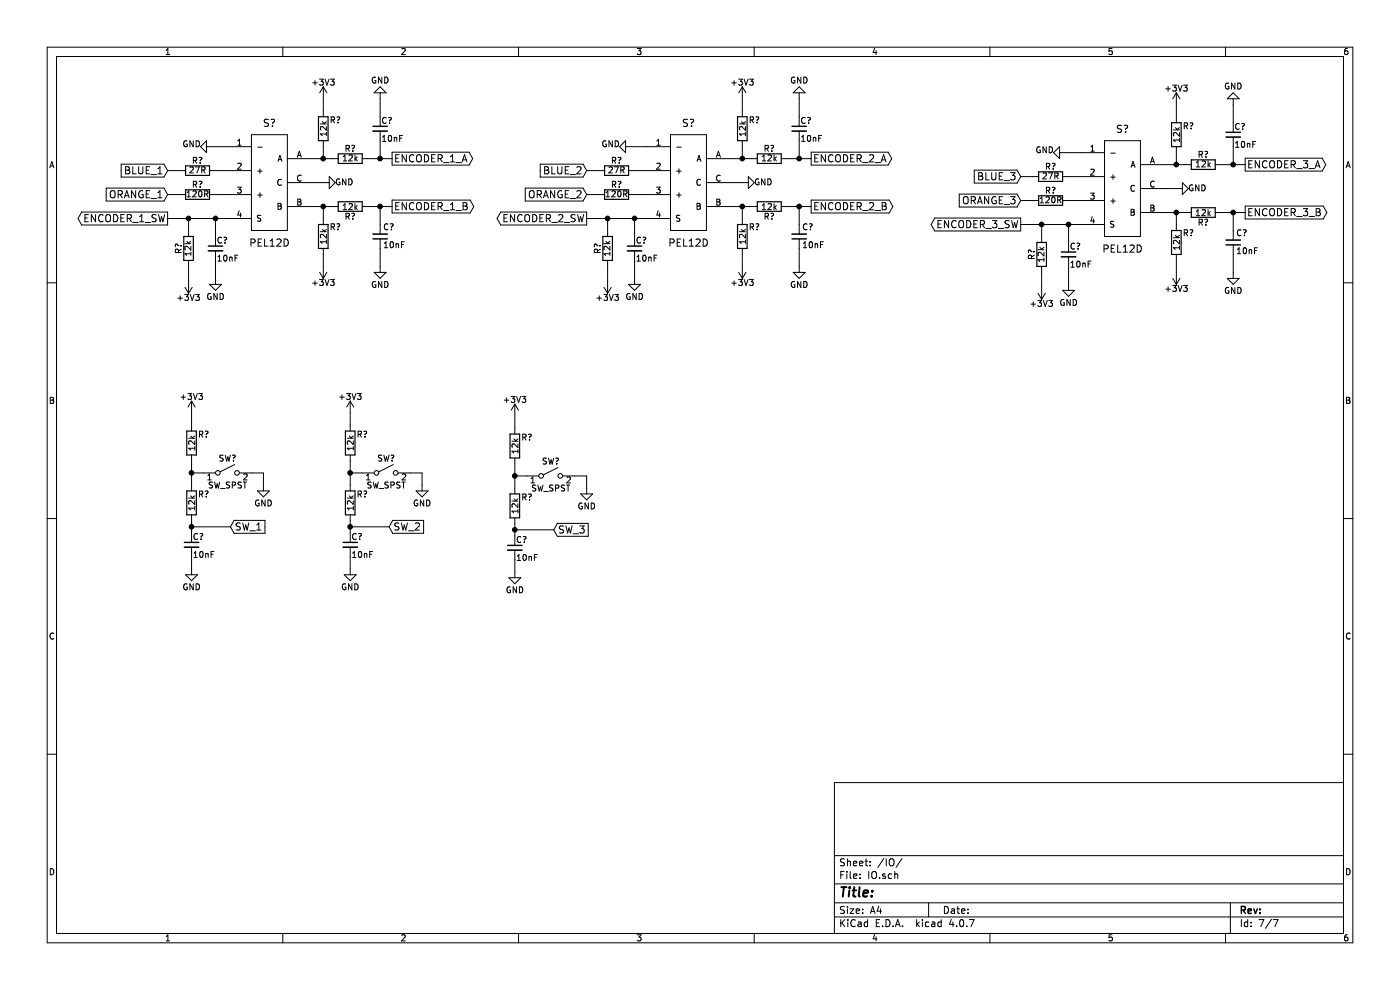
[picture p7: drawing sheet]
EESchema Schematic File Version 2
LIBS:power
LIBS:device
LIBS:switches
LIBS:relays
LIBS:motors
LIBS:transistors
LIBS:conn
LIBS:linear
LIBS:regul
LIBS:74xx
LIBS:cmos4000
LIBS:adc-dac
LIBS:memory
LIBS:xilinx
LIBS:microcontrollers
LIBS:dsp
LIBS:microchip
LIBS:analog_switches
LIBS:motorola
LIBS:texas
LIBS:intel
LIBS:audio
LIBS:interface
LIBS:digital-audio
LIBS:philips
LIBS:display
LIBS:cypress
LIBS:siliconi
LIBS:opto
LIBS:atmel
LIBS:contrib
LIBS:valves
LIBS:BOOST
LIBS:BUCK
LIBS:CODEC
LIBS:CONNECTOR
LIBS:EMI_GASKET
LIBS:LDO
LIBS:LED
LIBS:POWER_SW
LIBS:SDRAM
LIBS:STM32
LIBS:TVS_ARRAY
LIBS:LOGIC
LIBS:BATTERY
LIBS:DISCRETE
LIBS:ELECTROMECH
LIBS:WIFI
LIBS:Audio board-cache
EELAYER 25 0
EELAYER END
$Descr A4 11693 8268
encoding utf-8
Sheet 7 7
Title ""
Date ""
Rev ""
Comp ""
Comment1 ""
Comment2 ""
Comment3 ""
Comment4 ""
$EndDescr
$Comp
L PEL12D S?
U 1 1
P 2250 1525
F 0 "S?" H 2250 2025 60  0000 C CNN
F 1 "PEL12D" H 2250 1025 60  0000 C CNN
F 2 "" H 2100 1525 60  0001 C CNN
F 3 "" H 2100 1525 60  0001 C CNN
	1    2250 1525
	1    0    0    -1  
$EndComp
$Comp
L R R?
U 1 1
P 1650 1625
F 0 "R?" V 1730 1625 50  0000 C CNN
F 1 "120R" V 1650 1625 50  0000 C CNN
F 2 "" V 1580 1625 50  0001 C CNN
F 3 "" H 1650 1625 50  0001 C CNN
	1    1650 1625
	0    -1   -1   0   
$EndComp
$Comp
L R R?
U 1 1
P 1650 1425
F 0 "R?" V 1730 1425 50  0000 C CNN
F 1 "27R" V 1650 1425 50  0000 C CNN
F 2 "" V 1580 1425 50  0001 C CNN
F 3 "" H 1650 1425 50  0001 C CNN
	1    1650 1425
	0    -1   -1   0   
$EndComp
Text GLabel 1400 1425 0    60   Input ~ 0
BLUE_1
Text GLabel 1400 1625 0    60   Input ~ 0
ORANGE_1
Wire Wire Line
	1400 1625 1500 1625
Wire Wire Line
	1400 1425 1500 1425
Wire Wire Line
	1800 1425 1900 1425
Wire Wire Line
	1800 1625 1900 1625
$Comp
L GND #PWR?
U 1 1
P 1775 1225
F 0 "#PWR?" H 1775 975 50  0001 C CNN
F 1 "GND" V 1750 1050 50  0000 C CNN
F 2 "" H 1775 1225 50  0001 C CNN
F 3 "" H 1775 1225 50  0001 C CNN
	1    1775 1225
	0    1    1    0   
$EndComp
Wire Wire Line
	1775 1225 1900 1225
$Comp
L R R?
U 1 1
P 1575 2075
F 0 "R?" V 1655 2075 50  0000 C CNN
F 1 "12k" V 1575 2075 50  0000 C CNN
F 2 "" V 1505 2075 50  0001 C CNN
F 3 "" H 1575 2075 50  0001 C CNN
	1    1575 2075
	-1   0    0    1   
$EndComp
$Comp
L C_Small C?
U 1 1
P 1800 2075
F 0 "C?" H 1810 2145 50  0000 L CNN
F 1 "10nF" H 1810 1995 50  0000 L CNN
F 2 "" H 1800 2075 50  0001 C CNN
F 3 "" H 1800 2075 50  0001 C CNN
	1    1800 2075
	1    0    0    -1  
$EndComp
Wire Wire Line
	1800 1975 1800 1825
Wire Wire Line
	1400 1825 1900 1825
$Comp
L GND #PWR?
U 1 1
P 1800 2325
F 0 "#PWR?" H 1800 2075 50  0001 C CNN
F 1 "GND" H 1800 2175 50  0000 C CNN
F 2 "" H 1800 2325 50  0001 C CNN
F 3 "" H 1800 2325 50  0001 C CNN
	1    1800 2325
	1    0    0    -1  
$EndComp
Text GLabel 1400 1825 0    60   Output ~ 0
ENCODER_1_SW
Connection ~ 1800 1825
Wire Wire Line
	1800 2325 1800 2175
$Comp
L +3V3 #PWR?
U 1 1
P 1575 2350
F 0 "#PWR?" H 1575 2200 50  0001 C CNN
F 1 "+3V3" H 1575 2490 50  0000 C CNN
F 2 "" H 1575 2350 50  0001 C CNN
F 3 "" H 1575 2350 50  0001 C CNN
	1    1575 2350
	-1   0    0    1   
$EndComp
Wire Wire Line
	1575 1925 1575 1825
Connection ~ 1575 1825
Wire Wire Line
	1575 2350 1575 2225
$Comp
L R R?
U 1 1
P 2700 1075
F 0 "R?" H 2800 1150 50  0000 C CNN
F 1 "12k" V 2700 1075 50  0000 C CNN
F 2 "" V 2630 1075 50  0001 C CNN
F 3 "" H 2700 1075 50  0001 C CNN
	1    2700 1075
	1    0    0    -1  
$EndComp
$Comp
L R R?
U 1 1
P 2925 1325
F 0 "R?" V 3005 1325 50  0000 C CNN
F 1 "12k" V 2925 1325 50  0000 C CNN
F 2 "" V 2855 1325 50  0001 C CNN
F 3 "" H 2925 1325 50  0001 C CNN
	1    2925 1325
	0    -1   -1   0   
$EndComp
$Comp
L C_Small C?
U 1 1
P 3175 1075
F 0 "C?" H 3185 1145 50  0000 L CNN
F 1 "10nF" H 3185 995 50  0000 L CNN
F 2 "" H 3175 1075 50  0001 C CNN
F 3 "" H 3175 1075 50  0001 C CNN
	1    3175 1075
	1    0    0    -1  
$EndComp
$Comp
L GND #PWR?
U 1 1
P 3175 825
F 0 "#PWR?" H 3175 575 50  0001 C CNN
F 1 "GND" H 3175 675 50  0000 C CNN
F 2 "" H 3175 825 50  0001 C CNN
F 3 "" H 3175 825 50  0001 C CNN
	1    3175 825 
	-1   0    0    1   
$EndComp
$Comp
L +3V3 #PWR?
U 1 1
P 2700 825
F 0 "#PWR?" H 2700 675 50  0001 C CNN
F 1 "+3V3" H 2700 965 50  0000 C CNN
F 2 "" H 2700 825 50  0001 C CNN
F 3 "" H 2700 825 50  0001 C CNN
	1    2700 825 
	1    0    0    -1  
$EndComp
Wire Wire Line
	3175 825  3175 975 
Wire Wire Line
	2700 825  2700 925 
Wire Wire Line
	2600 1325 2775 1325
Wire Wire Line
	2700 1225 2700 1325
Connection ~ 2700 1325
Wire Wire Line
	3075 1325 3275 1325
Wire Wire Line
	3175 1175 3175 1325
Text GLabel 3275 1325 2    60   Output ~ 0
ENCODER_1_A
Connection ~ 3175 1325
$Comp
L R R?
U 1 1
P 2700 1975
F 0 "R?" H 2800 1900 50  0000 C CNN
F 1 "12k" V 2700 1975 50  0000 C CNN
F 2 "" V 2630 1975 50  0001 C CNN
F 3 "" H 2700 1975 50  0001 C CNN
	1    2700 1975
	1    0    0    1   
$EndComp
$Comp
L R R?
U 1 1
P 2925 1725
F 0 "R?" V 3005 1725 50  0000 C CNN
F 1 "12k" V 2925 1725 50  0000 C CNN
F 2 "" V 2855 1725 50  0001 C CNN
F 3 "" H 2925 1725 50  0001 C CNN
	1    2925 1725
	0    -1   1    0   
$EndComp
$Comp
L C_Small C?
U 1 1
P 3175 1975
F 0 "C?" H 3200 1900 50  0000 L CNN
F 1 "10nF" H 3200 2050 50  0000 L CNN
F 2 "" H 3175 1975 50  0001 C CNN
F 3 "" H 3175 1975 50  0001 C CNN
	1    3175 1975
	1    0    0    1   
$EndComp
$Comp
L GND #PWR?
U 1 1
P 3175 2225
F 0 "#PWR?" H 3175 1975 50  0001 C CNN
F 1 "GND" H 3175 2075 50  0000 C CNN
F 2 "" H 3175 2225 50  0001 C CNN
F 3 "" H 3175 2225 50  0001 C CNN
	1    3175 2225
	-1   0    0    -1  
$EndComp
$Comp
L +3V3 #PWR?
U 1 1
P 2700 2225
F 0 "#PWR?" H 2700 2075 50  0001 C CNN
F 1 "+3V3" H 2700 2365 50  0000 C CNN
F 2 "" H 2700 2225 50  0001 C CNN
F 3 "" H 2700 2225 50  0001 C CNN
	1    2700 2225
	1    0    0    1   
$EndComp
Wire Wire Line
	3175 2225 3175 2075
Wire Wire Line
	2700 2225 2700 2125
Wire Wire Line
	2600 1725 2775 1725
Wire Wire Line
	2700 1825 2700 1725
Connection ~ 2700 1725
Wire Wire Line
	3075 1725 3275 1725
Wire Wire Line
	3175 1875 3175 1725
Text GLabel 3275 1725 2    60   Output ~ 0
ENCODER_1_B
Connection ~ 3175 1725
$Comp
L GND #PWR?
U 1 1
P 2700 1525
F 0 "#PWR?" H 2700 1275 50  0001 C CNN
F 1 "GND" V 2700 1350 50  0000 C CNN
F 2 "" H 2700 1525 50  0001 C CNN
F 3 "" H 2700 1525 50  0001 C CNN
	1    2700 1525
	0    -1   -1   0   
$EndComp
Wire Wire Line
	2600 1525 2700 1525
$Comp
L PEL12D S?
U 1 1
P 5750 1525
F 0 "S?" H 5750 2025 60  0000 C CNN
F 1 "PEL12D" H 5750 1025 60  0000 C CNN
F 2 "" H 5600 1525 60  0001 C CNN
F 3 "" H 5600 1525 60  0001 C CNN
	1    5750 1525
	1    0    0    -1  
$EndComp
$Comp
L R R?
U 1 1
P 5150 1625
F 0 "R?" V 5230 1625 50  0000 C CNN
F 1 "120R" V 5150 1625 50  0000 C CNN
F 2 "" V 5080 1625 50  0001 C CNN
F 3 "" H 5150 1625 50  0001 C CNN
	1    5150 1625
	0    -1   -1   0   
$EndComp
$Comp
L R R?
U 1 1
P 5150 1425
F 0 "R?" V 5230 1425 50  0000 C CNN
F 1 "27R" V 5150 1425 50  0000 C CNN
F 2 "" V 5080 1425 50  0001 C CNN
F 3 "" H 5150 1425 50  0001 C CNN
	1    5150 1425
	0    -1   -1   0   
$EndComp
Text GLabel 4900 1425 0    60   Input ~ 0
BLUE_2
Text GLabel 4900 1625 0    60   Input ~ 0
ORANGE_2
Wire Wire Line
	4900 1625 5000 1625
Wire Wire Line
	4900 1425 5000 1425
Wire Wire Line
	5300 1425 5400 1425
Wire Wire Line
	5300 1625 5400 1625
$Comp
L GND #PWR?
U 1 1
P 5275 1225
F 0 "#PWR?" H 5275 975 50  0001 C CNN
F 1 "GND" V 5250 1050 50  0000 C CNN
F 2 "" H 5275 1225 50  0001 C CNN
F 3 "" H 5275 1225 50  0001 C CNN
	1    5275 1225
	0    1    1    0   
$EndComp
Wire Wire Line
	5275 1225 5400 1225
$Comp
L R R?
U 1 1
P 5075 2075
F 0 "R?" V 5155 2075 50  0000 C CNN
F 1 "12k" V 5075 2075 50  0000 C CNN
F 2 "" V 5005 2075 50  0001 C CNN
F 3 "" H 5075 2075 50  0001 C CNN
	1    5075 2075
	-1   0    0    1   
$EndComp
$Comp
L C_Small C?
U 1 1
P 5300 2075
F 0 "C?" H 5310 2145 50  0000 L CNN
F 1 "10nF" H 5310 1995 50  0000 L CNN
F 2 "" H 5300 2075 50  0001 C CNN
F 3 "" H 5300 2075 50  0001 C CNN
	1    5300 2075
	1    0    0    -1  
$EndComp
Wire Wire Line
	5300 1975 5300 1825
Wire Wire Line
	4900 1825 5400 1825
$Comp
L GND #PWR?
U 1 1
P 5300 2325
F 0 "#PWR?" H 5300 2075 50  0001 C CNN
F 1 "GND" H 5300 2175 50  0000 C CNN
F 2 "" H 5300 2325 50  0001 C CNN
F 3 "" H 5300 2325 50  0001 C CNN
	1    5300 2325
	1    0    0    -1  
$EndComp
Text GLabel 4900 1825 0    60   Output ~ 0
ENCODER_2_SW
Connection ~ 5300 1825
Wire Wire Line
	5300 2325 5300 2175
$Comp
L +3V3 #PWR?
U 1 1
P 5075 2350
F 0 "#PWR?" H 5075 2200 50  0001 C CNN
F 1 "+3V3" H 5075 2490 50  0000 C CNN
F 2 "" H 5075 2350 50  0001 C CNN
F 3 "" H 5075 2350 50  0001 C CNN
	1    5075 2350
	-1   0    0    1   
$EndComp
Wire Wire Line
	5075 1925 5075 1825
Connection ~ 5075 1825
Wire Wire Line
	5075 2350 5075 2225
$Comp
L R R?
U 1 1
P 6200 1075
F 0 "R?" H 6300 1150 50  0000 C CNN
F 1 "12k" V 6200 1075 50  0000 C CNN
F 2 "" V 6130 1075 50  0001 C CNN
F 3 "" H 6200 1075 50  0001 C CNN
	1    6200 1075
	1    0    0    -1  
$EndComp
$Comp
L R R?
U 1 1
P 6425 1325
F 0 "R?" V 6505 1325 50  0000 C CNN
F 1 "12k" V 6425 1325 50  0000 C CNN
F 2 "" V 6355 1325 50  0001 C CNN
F 3 "" H 6425 1325 50  0001 C CNN
	1    6425 1325
	0    -1   -1   0   
$EndComp
$Comp
L C_Small C?
U 1 1
P 6675 1075
F 0 "C?" H 6685 1145 50  0000 L CNN
F 1 "10nF" H 6685 995 50  0000 L CNN
F 2 "" H 6675 1075 50  0001 C CNN
F 3 "" H 6675 1075 50  0001 C CNN
	1    6675 1075
	1    0    0    -1  
$EndComp
$Comp
L GND #PWR?
U 1 1
P 6675 825
F 0 "#PWR?" H 6675 575 50  0001 C CNN
F 1 "GND" H 6675 675 50  0000 C CNN
F 2 "" H 6675 825 50  0001 C CNN
F 3 "" H 6675 825 50  0001 C CNN
	1    6675 825 
	-1   0    0    1   
$EndComp
$Comp
L +3V3 #PWR?
U 1 1
P 6200 825
F 0 "#PWR?" H 6200 675 50  0001 C CNN
F 1 "+3V3" H 6200 965 50  0000 C CNN
F 2 "" H 6200 825 50  0001 C CNN
F 3 "" H 6200 825 50  0001 C CNN
	1    6200 825 
	1    0    0    -1  
$EndComp
Wire Wire Line
	6675 825  6675 975 
Wire Wire Line
	6200 825  6200 925 
Wire Wire Line
	6100 1325 6275 1325
Wire Wire Line
	6200 1225 6200 1325
Connection ~ 6200 1325
Wire Wire Line
	6575 1325 6775 1325
Wire Wire Line
	6675 1175 6675 1325
Text GLabel 6775 1325 2    60   Output ~ 0
ENCODER_2_A
Connection ~ 6675 1325
$Comp
L R R?
U 1 1
P 6200 1975
F 0 "R?" H 6300 1900 50  0000 C CNN
F 1 "12k" V 6200 1975 50  0000 C CNN
F 2 "" V 6130 1975 50  0001 C CNN
F 3 "" H 6200 1975 50  0001 C CNN
	1    6200 1975
	1    0    0    1   
$EndComp
$Comp
L R R?
U 1 1
P 6425 1725
F 0 "R?" V 6505 1725 50  0000 C CNN
F 1 "12k" V 6425 1725 50  0000 C CNN
F 2 "" V 6355 1725 50  0001 C CNN
F 3 "" H 6425 1725 50  0001 C CNN
	1    6425 1725
	0    -1   1    0   
$EndComp
$Comp
L C_Small C?
U 1 1
P 6675 1975
F 0 "C?" H 6700 1900 50  0000 L CNN
F 1 "10nF" H 6700 2050 50  0000 L CNN
F 2 "" H 6675 1975 50  0001 C CNN
F 3 "" H 6675 1975 50  0001 C CNN
	1    6675 1975
	1    0    0    1   
$EndComp
$Comp
L GND #PWR?
U 1 1
P 6675 2225
F 0 "#PWR?" H 6675 1975 50  0001 C CNN
F 1 "GND" H 6675 2075 50  0000 C CNN
F 2 "" H 6675 2225 50  0001 C CNN
F 3 "" H 6675 2225 50  0001 C CNN
	1    6675 2225
	-1   0    0    -1  
$EndComp
$Comp
L +3V3 #PWR?
U 1 1
P 6200 2225
F 0 "#PWR?" H 6200 2075 50  0001 C CNN
F 1 "+3V3" H 6200 2365 50  0000 C CNN
F 2 "" H 6200 2225 50  0001 C CNN
F 3 "" H 6200 2225 50  0001 C CNN
	1    6200 2225
	1    0    0    1   
$EndComp
Wire Wire Line
	6675 2225 6675 2075
Wire Wire Line
	6200 2225 6200 2125
Wire Wire Line
	6100 1725 6275 1725
Wire Wire Line
	6200 1825 6200 1725
Connection ~ 6200 1725
Wire Wire Line
	6575 1725 6775 1725
Wire Wire Line
	6675 1875 6675 1725
Text GLabel 6775 1725 2    60   Output ~ 0
ENCODER_2_B
Connection ~ 6675 1725
$Comp
L GND #PWR?
U 1 1
P 6200 1525
F 0 "#PWR?" H 6200 1275 50  0001 C CNN
F 1 "GND" V 6200 1350 50  0000 C CNN
F 2 "" H 6200 1525 50  0001 C CNN
F 3 "" H 6200 1525 50  0001 C CNN
	1    6200 1525
	0    -1   -1   0   
$EndComp
Wire Wire Line
	6100 1525 6200 1525
$Comp
L PEL12D S?
U 1 1
P 9375 1575
F 0 "S?" H 9375 2075 60  0000 C CNN
F 1 "PEL12D" H 9375 1075 60  0000 C CNN
F 2 "" H 9225 1575 60  0001 C CNN
F 3 "" H 9225 1575 60  0001 C CNN
	1    9375 1575
	1    0    0    -1  
$EndComp
$Comp
L R R?
U 1 1
P 8775 1675
F 0 "R?" V 8855 1675 50  0000 C CNN
F 1 "120R" V 8775 1675 50  0000 C CNN
F 2 "" V 8705 1675 50  0001 C CNN
F 3 "" H 8775 1675 50  0001 C CNN
	1    8775 1675
	0    -1   -1   0   
$EndComp
$Comp
L R R?
U 1 1
P 8775 1475
F 0 "R?" V 8855 1475 50  0000 C CNN
F 1 "27R" V 8775 1475 50  0000 C CNN
F 2 "" V 8705 1475 50  0001 C CNN
F 3 "" H 8775 1475 50  0001 C CNN
	1    8775 1475
	0    -1   -1   0   
$EndComp
Text GLabel 8525 1475 0    60   Input ~ 0
BLUE_3
Text GLabel 8525 1675 0    60   Input ~ 0
ORANGE_3
Wire Wire Line
	8525 1675 8625 1675
Wire Wire Line
	8525 1475 8625 1475
Wire Wire Line
	8925 1475 9025 1475
Wire Wire Line
	8925 1675 9025 1675
$Comp
L GND #PWR?
U 1 1
P 8900 1275
F 0 "#PWR?" H 8900 1025 50  0001 C CNN
F 1 "GND" V 8875 1100 50  0000 C CNN
F 2 "" H 8900 1275 50  0001 C CNN
F 3 "" H 8900 1275 50  0001 C CNN
	1    8900 1275
	0    1    1    0   
$EndComp
Wire Wire Line
	8900 1275 9025 1275
$Comp
L R R?
U 1 1
P 8700 2125
F 0 "R?" V 8780 2125 50  0000 C CNN
F 1 "12k" V 8700 2125 50  0000 C CNN
F 2 "" V 8630 2125 50  0001 C CNN
F 3 "" H 8700 2125 50  0001 C CNN
	1    8700 2125
	-1   0    0    1   
$EndComp
$Comp
L C_Small C?
U 1 1
P 8925 2125
F 0 "C?" H 8935 2195 50  0000 L CNN
F 1 "10nF" H 8935 2045 50  0000 L CNN
F 2 "" H 8925 2125 50  0001 C CNN
F 3 "" H 8925 2125 50  0001 C CNN
	1    8925 2125
	1    0    0    -1  
$EndComp
Wire Wire Line
	8925 2025 8925 1875
Wire Wire Line
	8525 1875 9025 1875
$Comp
L GND #PWR?
U 1 1
P 8925 2375
F 0 "#PWR?" H 8925 2125 50  0001 C CNN
F 1 "GND" H 8925 2225 50  0000 C CNN
F 2 "" H 8925 2375 50  0001 C CNN
F 3 "" H 8925 2375 50  0001 C CNN
	1    8925 2375
	1    0    0    -1  
$EndComp
Text GLabel 8525 1875 0    60   Output ~ 0
ENCODER_3_SW
Connection ~ 8925 1875
Wire Wire Line
	8925 2375 8925 2225
$Comp
L +3V3 #PWR?
U 1 1
P 8700 2400
F 0 "#PWR?" H 8700 2250 50  0001 C CNN
F 1 "+3V3" H 8700 2540 50  0000 C CNN
F 2 "" H 8700 2400 50  0001 C CNN
F 3 "" H 8700 2400 50  0001 C CNN
	1    8700 2400
	-1   0    0    1   
$EndComp
Wire Wire Line
	8700 1975 8700 1875
Connection ~ 8700 1875
Wire Wire Line
	8700 2400 8700 2275
$Comp
L R R?
U 1 1
P 9825 1125
F 0 "R?" H 9925 1200 50  0000 C CNN
F 1 "12k" V 9825 1125 50  0000 C CNN
F 2 "" V 9755 1125 50  0001 C CNN
F 3 "" H 9825 1125 50  0001 C CNN
	1    9825 1125
	1    0    0    -1  
$EndComp
$Comp
L R R?
U 1 1
P 10050 1375
F 0 "R?" V 10130 1375 50  0000 C CNN
F 1 "12k" V 10050 1375 50  0000 C CNN
F 2 "" V 9980 1375 50  0001 C CNN
F 3 "" H 10050 1375 50  0001 C CNN
	1    10050 1375
	0    -1   -1   0   
$EndComp
$Comp
L C_Small C?
U 1 1
P 10300 1125
F 0 "C?" H 10310 1195 50  0000 L CNN
F 1 "10nF" H 10310 1045 50  0000 L CNN
F 2 "" H 10300 1125 50  0001 C CNN
F 3 "" H 10300 1125 50  0001 C CNN
	1    10300 1125
	1    0    0    -1  
$EndComp
$Comp
L GND #PWR?
U 1 1
P 10300 875
F 0 "#PWR?" H 10300 625 50  0001 C CNN
F 1 "GND" H 10300 725 50  0000 C CNN
F 2 "" H 10300 875 50  0001 C CNN
F 3 "" H 10300 875 50  0001 C CNN
	1    10300 875 
	-1   0    0    1   
$EndComp
$Comp
L +3V3 #PWR?
U 1 1
P 9825 875
F 0 "#PWR?" H 9825 725 50  0001 C CNN
F 1 "+3V3" H 9825 1015 50  0000 C CNN
F 2 "" H 9825 875 50  0001 C CNN
F 3 "" H 9825 875 50  0001 C CNN
	1    9825 875 
	1    0    0    -1  
$EndComp
Wire Wire Line
	10300 875  10300 1025
Wire Wire Line
	9825 875  9825 975 
Wire Wire Line
	9725 1375 9900 1375
Wire Wire Line
	9825 1275 9825 1375
Connection ~ 9825 1375
Wire Wire Line
	10200 1375 10400 1375
Wire Wire Line
	10300 1225 10300 1375
Text GLabel 10400 1375 2    60   Output ~ 0
ENCODER_3_A
Connection ~ 10300 1375
$Comp
L R R?
U 1 1
P 9825 2025
F 0 "R?" H 9925 1950 50  0000 C CNN
F 1 "12k" V 9825 2025 50  0000 C CNN
F 2 "" V 9755 2025 50  0001 C CNN
F 3 "" H 9825 2025 50  0001 C CNN
	1    9825 2025
	1    0    0    1   
$EndComp
$Comp
L R R?
U 1 1
P 10050 1775
F 0 "R?" V 10130 1775 50  0000 C CNN
F 1 "12k" V 10050 1775 50  0000 C CNN
F 2 "" V 9980 1775 50  0001 C CNN
F 3 "" H 10050 1775 50  0001 C CNN
	1    10050 1775
	0    -1   1    0   
$EndComp
$Comp
L C_Small C?
U 1 1
P 10300 2025
F 0 "C?" H 10325 1950 50  0000 L CNN
F 1 "10nF" H 10325 2100 50  0000 L CNN
F 2 "" H 10300 2025 50  0001 C CNN
F 3 "" H 10300 2025 50  0001 C CNN
	1    10300 2025
	1    0    0    1   
$EndComp
$Comp
L GND #PWR?
U 1 1
P 10300 2275
F 0 "#PWR?" H 10300 2025 50  0001 C CNN
F 1 "GND" H 10300 2125 50  0000 C CNN
F 2 "" H 10300 2275 50  0001 C CNN
F 3 "" H 10300 2275 50  0001 C CNN
	1    10300 2275
	-1   0    0    -1  
$EndComp
$Comp
L +3V3 #PWR?
U 1 1
P 9825 2275
F 0 "#PWR?" H 9825 2125 50  0001 C CNN
F 1 "+3V3" H 9825 2415 50  0000 C CNN
F 2 "" H 9825 2275 50  0001 C CNN
F 3 "" H 9825 2275 50  0001 C CNN
	1    9825 2275
	1    0    0    1   
$EndComp
Wire Wire Line
	10300 2275 10300 2125
Wire Wire Line
	9825 2275 9825 2175
Wire Wire Line
	9725 1775 9900 1775
Wire Wire Line
	9825 1875 9825 1775
Connection ~ 9825 1775
Wire Wire Line
	10200 1775 10400 1775
Wire Wire Line
	10300 1925 10300 1775
Text GLabel 10400 1775 2    60   Output ~ 0
ENCODER_3_B
Connection ~ 10300 1775
$Comp
L GND #PWR?
U 1 1
P 9825 1575
F 0 "#PWR?" H 9825 1325 50  0001 C CNN
F 1 "GND" V 9825 1400 50  0000 C CNN
F 2 "" H 9825 1575 50  0001 C CNN
F 3 "" H 9825 1575 50  0001 C CNN
	1    9825 1575
	0    -1   -1   0   
$EndComp
Wire Wire Line
	9725 1575 9825 1575
$Comp
L SW_SPST SW?
U 1 1
P 1900 3950
F 0 "SW?" H 1900 4075 50  0000 C CNN
F 1 "SW_SPST" H 1900 3850 50  0000 C CNN
F 2 "" H 1900 3950 50  0001 C CNN
F 3 "" H 1900 3950 50  0001 C CNN
	1    1900 3950
	1    0    0    -1  
$EndComp
$Comp
L R R?
U 1 1
P 1600 4200
F 0 "R?" H 1700 4275 50  0000 C CNN
F 1 "12k" V 1600 4200 50  0000 C CNN
F 2 "" V 1530 4200 50  0001 C CNN
F 3 "" H 1600 4200 50  0001 C CNN
	1    1600 4200
	1    0    0    -1  
$EndComp
$Comp
L R R?
U 1 1
P 1600 3700
F 0 "R?" H 1700 3775 50  0000 C CNN
F 1 "12k" V 1600 3700 50  0000 C CNN
F 2 "" V 1530 3700 50  0001 C CNN
F 3 "" H 1600 3700 50  0001 C CNN
	1    1600 3700
	1    0    0    -1  
$EndComp
$Comp
L C_Small C?
U 1 1
P 1600 4550
F 0 "C?" H 1610 4620 50  0000 L CNN
F 1 "10nF" H 1610 4470 50  0000 L CNN
F 2 "" H 1600 4550 50  0001 C CNN
F 3 "" H 1600 4550 50  0001 C CNN
	1    1600 4550
	1    0    0    -1  
$EndComp
$Comp
L GND #PWR?
U 1 1
P 1600 4750
F 0 "#PWR?" H 1600 4500 50  0001 C CNN
F 1 "GND" H 1600 4600 50  0000 C CNN
F 2 "" H 1600 4750 50  0001 C CNN
F 3 "" H 1600 4750 50  0001 C CNN
	1    1600 4750
	1    0    0    -1  
$EndComp
Wire Wire Line
	1600 4650 1600 4750
Wire Wire Line
	1600 4350 1600 4450
Wire Wire Line
	1600 3850 1600 4050
Wire Wire Line
	1600 3950 1700 3950
Connection ~ 1600 3950
$Comp
L GND #PWR?
U 1 1
P 2200 4050
F 0 "#PWR?" H 2200 3800 50  0001 C CNN
F 1 "GND" H 2200 3900 50  0000 C CNN
F 2 "" H 2200 4050 50  0001 C CNN
F 3 "" H 2200 4050 50  0001 C CNN
	1    2200 4050
	1    0    0    -1  
$EndComp
Wire Wire Line
	2100 3950 2200 3950
Wire Wire Line
	2200 3950 2200 4050
Wire Wire Line
	1600 4400 1925 4400
Connection ~ 1600 4400
Text GLabel 1925 4400 2    60   Input ~ 0
SW_1
$Comp
L +3V3 #PWR?
U 1 1
P 1600 3450
F 0 "#PWR?" H 1600 3300 50  0001 C CNN
F 1 "+3V3" H 1600 3590 50  0000 C CNN
F 2 "" H 1600 3450 50  0001 C CNN
F 3 "" H 1600 3450 50  0001 C CNN
	1    1600 3450
	1    0    0    -1  
$EndComp
Wire Wire Line
	1600 3450 1600 3550
$Comp
L SW_SPST SW?
U 1 1
P 3225 3950
F 0 "SW?" H 3225 4075 50  0000 C CNN
F 1 "SW_SPST" H 3225 3850 50  0000 C CNN
F 2 "" H 3225 3950 50  0001 C CNN
F 3 "" H 3225 3950 50  0001 C CNN
	1    3225 3950
	1    0    0    -1  
$EndComp
$Comp
L R R?
U 1 1
P 2925 4200
F 0 "R?" H 3025 4275 50  0000 C CNN
F 1 "12k" V 2925 4200 50  0000 C CNN
F 2 "" V 2855 4200 50  0001 C CNN
F 3 "" H 2925 4200 50  0001 C CNN
	1    2925 4200
	1    0    0    -1  
$EndComp
$Comp
L R R?
U 1 1
P 2925 3700
F 0 "R?" H 3025 3775 50  0000 C CNN
F 1 "12k" V 2925 3700 50  0000 C CNN
F 2 "" V 2855 3700 50  0001 C CNN
F 3 "" H 2925 3700 50  0001 C CNN
	1    2925 3700
	1    0    0    -1  
$EndComp
$Comp
L C_Small C?
U 1 1
P 2925 4550
F 0 "C?" H 2935 4620 50  0000 L CNN
F 1 "10nF" H 2935 4470 50  0000 L CNN
F 2 "" H 2925 4550 50  0001 C CNN
F 3 "" H 2925 4550 50  0001 C CNN
	1    2925 4550
	1    0    0    -1  
$EndComp
$Comp
L GND #PWR?
U 1 1
P 2925 4750
F 0 "#PWR?" H 2925 4500 50  0001 C CNN
F 1 "GND" H 2925 4600 50  0000 C CNN
F 2 "" H 2925 4750 50  0001 C CNN
F 3 "" H 2925 4750 50  0001 C CNN
	1    2925 4750
	1    0    0    -1  
$EndComp
Wire Wire Line
	2925 4650 2925 4750
Wire Wire Line
	2925 4350 2925 4450
Wire Wire Line
	2925 3850 2925 4050
Wire Wire Line
	2925 3950 3025 3950
Connection ~ 2925 3950
$Comp
L GND #PWR?
U 1 1
P 3525 4050
F 0 "#PWR?" H 3525 3800 50  0001 C CNN
F 1 "GND" H 3525 3900 50  0000 C CNN
F 2 "" H 3525 4050 50  0001 C CNN
F 3 "" H 3525 4050 50  0001 C CNN
	1    3525 4050
	1    0    0    -1  
$EndComp
Wire Wire Line
	3425 3950 3525 3950
Wire Wire Line
	3525 3950 3525 4050
Wire Wire Line
	2925 4400 3250 4400
Connection ~ 2925 4400
Text GLabel 3250 4400 2    60   Input ~ 0
SW_2
$Comp
L +3V3 #PWR?
U 1 1
P 2925 3450
F 0 "#PWR?" H 2925 3300 50  0001 C CNN
F 1 "+3V3" H 2925 3590 50  0000 C CNN
F 2 "" H 2925 3450 50  0001 C CNN
F 3 "" H 2925 3450 50  0001 C CNN
	1    2925 3450
	1    0    0    -1  
$EndComp
Wire Wire Line
	2925 3450 2925 3550
$Comp
L SW_SPST SW?
U 1 1
P 4600 3975
F 0 "SW?" H 4600 4100 50  0000 C CNN
F 1 "SW_SPST" H 4600 3875 50  0000 C CNN
F 2 "" H 4600 3975 50  0001 C CNN
F 3 "" H 4600 3975 50  0001 C CNN
	1    4600 3975
	1    0    0    -1  
$EndComp
$Comp
L R R?
U 1 1
P 4300 4225
F 0 "R?" H 4400 4300 50  0000 C CNN
F 1 "12k" V 4300 4225 50  0000 C CNN
F 2 "" V 4230 4225 50  0001 C CNN
F 3 "" H 4300 4225 50  0001 C CNN
	1    4300 4225
	1    0    0    -1  
$EndComp
$Comp
L R R?
U 1 1
P 4300 3725
F 0 "R?" H 4400 3800 50  0000 C CNN
F 1 "12k" V 4300 3725 50  0000 C CNN
F 2 "" V 4230 3725 50  0001 C CNN
F 3 "" H 4300 3725 50  0001 C CNN
	1    4300 3725
	1    0    0    -1  
$EndComp
$Comp
L C_Small C?
U 1 1
P 4300 4575
F 0 "C?" H 4310 4645 50  0000 L CNN
F 1 "10nF" H 4310 4495 50  0000 L CNN
F 2 "" H 4300 4575 50  0001 C CNN
F 3 "" H 4300 4575 50  0001 C CNN
	1    4300 4575
	1    0    0    -1  
$EndComp
$Comp
L GND #PWR?
U 1 1
P 4300 4775
F 0 "#PWR?" H 4300 4525 50  0001 C CNN
F 1 "GND" H 4300 4625 50  0000 C CNN
F 2 "" H 4300 4775 50  0001 C CNN
F 3 "" H 4300 4775 50  0001 C CNN
	1    4300 4775
	1    0    0    -1  
$EndComp
Wire Wire Line
	4300 4675 4300 4775
Wire Wire Line
	4300 4375 4300 4475
Wire Wire Line
	4300 3875 4300 4075
Wire Wire Line
	4300 3975 4400 3975
Connection ~ 4300 3975
$Comp
L GND #PWR?
U 1 1
P 4900 4075
F 0 "#PWR?" H 4900 3825 50  0001 C CNN
F 1 "GND" H 4900 3925 50  0000 C CNN
F 2 "" H 4900 4075 50  0001 C CNN
F 3 "" H 4900 4075 50  0001 C CNN
	1    4900 4075
	1    0    0    -1  
$EndComp
Wire Wire Line
	4800 3975 4900 3975
Wire Wire Line
	4900 3975 4900 4075
Wire Wire Line
	4300 4425 4625 4425
Connection ~ 4300 4425
Text GLabel 4625 4425 2    60   Input ~ 0
SW_3
$Comp
L +3V3 #PWR?
U 1 1
P 4300 3475
F 0 "#PWR?" H 4300 3325 50  0001 C CNN
F 1 "+3V3" H 4300 3615 50  0000 C CNN
F 2 "" H 4300 3475 50  0001 C CNN
F 3 "" H 4300 3475 50  0001 C CNN
	1    4300 3475
	1    0    0    -1  
$EndComp
Wire Wire Line
	4300 3475 4300 3575
$EndSCHEMATC
